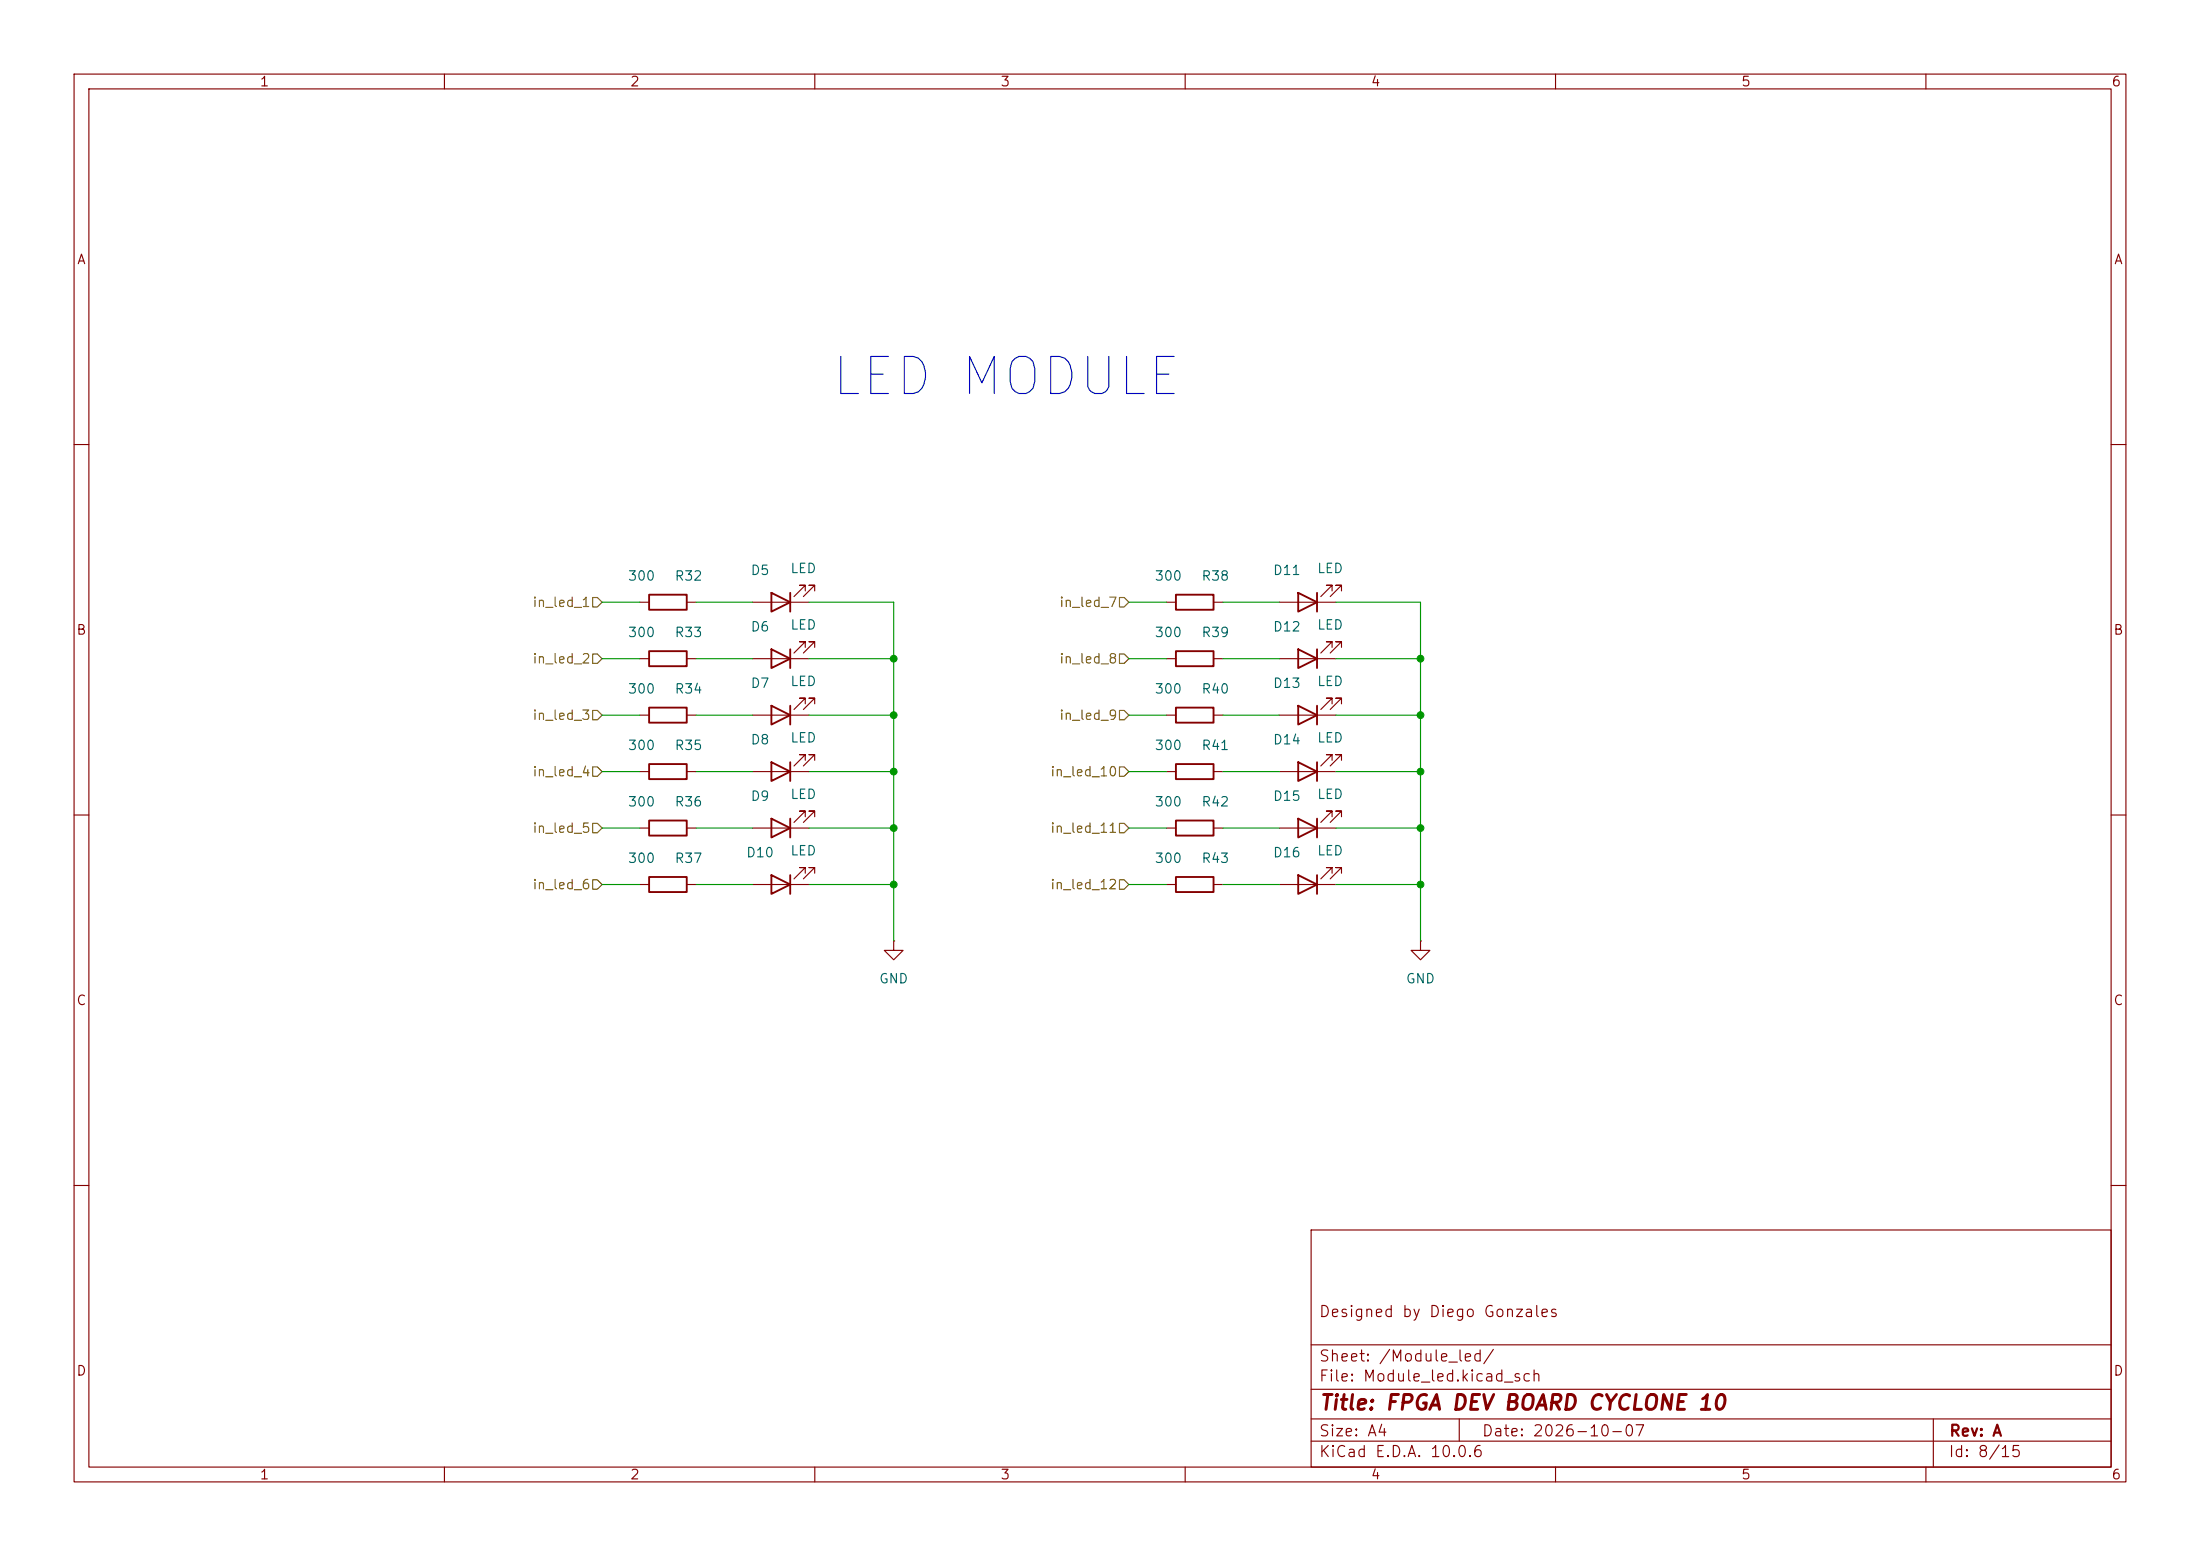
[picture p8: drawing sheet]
<svg xmlns="http://www.w3.org/2000/svg" width="297mm" height="210mm" viewBox="0 0 297 210" stroke-linecap="round" stroke-linejoin="round" font-family="sans-serif">
<g fill="none" stroke="#840000" stroke-width=".15">
<path d="M10 10h277v190h-277zM12 12h273v186h-273zM60 10v2M110 10v2M160 10v2M210 10v2M260 10v2M10 60h2M108.7 79.8v-.8h-.8h.8l-1.5 1.5M110 79.8v-.8h-.8h.8l-1.5 1.5M179.8 79.8v-.8h-.7h.7l-1.5 1.5M181.1 79.8v-.8h-.8h.8l-1.5 1.5"/>
<path d="M285 60h2M86.4 81.3h1.2M86.4 88.9h1.2M86.4 96.5h1.2M92.7 81.3h1.3M92.7 88.9h1.3M92.7 96.5h1.3M101.6 81.3h7.6M101.6 88.9h7.6M101.6 96.5h7.6M108.7 95v-.8h-.8h.8l-1.5 1.6M108.7 87.4v-.8h-.8h.8l-1.5 1.5"/>
<path d="M110 95v-.8h-.8h.8l-1.5 1.6M110 87.4v-.8h-.8h.8l-1.5 1.5M157.5 81.3h1.2M157.5 88.9h1.2M157.5 96.5h1.2M163.8 81.3h1.3M163.8 88.9h1.3M163.8 96.5h1.3M172.7 81.3h7.6M172.7 88.9h7.6M172.7 96.5h7.6M179.8 87.4v-.8h-.7h.7l-1.5 1.5"/>
<path d="M179.8 95v-.8h-.7h.7l-1.5 1.6M181.1 87.4v-.8h-.8h.8l-1.5 1.5M181.1 95v-.8h-.8h.8l-1.5 1.6M10 110h2M86.4 111.8h1.2M86.4 119.4h1.2M86.4 104.1h1.2M92.7 111.8h1.3M92.7 119.4h1.3M92.7 104.1h1.3M101.6 111.8h7.6M101.6 119.4h7.6"/>
<path d="M101.6 104.1h7.6M108.7 102.6v-.7h-.8h.8l-1.5 1.5M108.7 110.2v-.7h-.8h.8l-1.5 1.5M108.7 117.9v-.8h-.8h.8l-1.5 1.5M110 102.6v-.7h-.8h.8l-1.5 1.5M110 110.2v-.7h-.8h.8l-1.5 1.5M110 117.9v-.8h-.8h.8l-1.5 1.5M157.5 111.8h1.2M157.5 119.4h1.2M157.5 104.1h1.2M163.8 111.8h1.3M163.8 119.4h1.3"/>
<path d="M163.8 104.1h1.3M172.7 111.8h7.6M172.7 119.4h7.6M172.7 104.1h7.6M179.8 110.2v-.7h-.7h.7l-1.5 1.5M179.8 102.6v-.7h-.7h.7l-1.5 1.5M179.8 117.9v-.8h-.7h.7l-1.5 1.5M181.1 110.2v-.7h-.8h.8l-1.5 1.5M181.1 102.6v-.7h-.8h.8l-1.5 1.5M181.1 117.9v-.8h-.8h.8l-1.5 1.5M285 110h2M120.6 127v1.3h1.3l-1.3 1.2-1.2-1.2h1.2"/>
<path d="M120.6 127h.1M191.8 127v1.3h1.2l-1.2 1.2-1.3-1.2h1.3M191.8 127h.1M10 160h2M177 166h108v32h-108zM285 160h2M60 198v2M110 198v2M160 198v2M177 194.5h108M177 191.5h108M177 187.5h108"/>
<path d="M177 181.5h108M197 191.5v3M210 198v2M260 198v2M261 191.5v6.5"/>
</g>
<g fill="none" stroke="#840000" stroke-width=".25">
<path d="M87.6 80.3h5.1v2h-5.1zM87.6 87.9h5.1v2h-5.1zM87.6 95.5h5.1v2h-5.1zM104.1 95.3l2.6 1.2-2.6 1.3zM104.1 87.6l2.6 1.3-2.6 1.3zM104.1 80l2.6 1.3-2.6 1.3zM106.7 80v2.6M106.7 87.6v2.6M106.7 95.3v2.5M158.7 95.5h5.1v2h-5.1zM158.7 87.9h5.1v2h-5.1zM158.7 80.3h5.1v2h-5.1z"/>
<path d="M175.3 80l2.5 1.3-2.5 1.3zM175.3 87.6l2.5 1.3-2.5 1.3zM175.3 95.3l2.5 1.2-2.5 1.3zM177.8 80v2.6M177.8 87.6v2.6M177.8 95.3v2.5M87.6 110.7h5.1v2.1h-5.1zM87.6 103.1h5.1v2.1h-5.1zM87.6 118.4h5.1v2h-5.1zM104.1 102.9l2.6 1.2-2.6 1.3zM104.1 110.5l2.6 1.3-2.6 1.2zM104.1 118.1l2.6 1.3-2.6 1.3z"/>
<path d="M106.7 102.9v2.5M106.7 110.5v2.5M106.7 118.1v2.6M158.7 110.7h5.1v2.1h-5.1zM158.7 118.4h5.1v2h-5.1zM158.7 103.1h5.1v2.1h-5.1zM175.3 110.5l2.5 1.3-2.5 1.2zM175.3 102.9l2.5 1.2-2.5 1.3zM175.3 118.1l2.5 1.3-2.5 1.3zM177.8 102.9v2.5M177.8 110.5v2.5M177.8 118.1v2.6"/>
</g>
<path d="M80 88.3h.6l.7 .6-.7 .6h-.6zM80 80.6h.6l.7 .7-.7 .6h-.6zM80 95.9h.6l.7 .6-.7 .7h-.6zM151.1 88.3h.7l.6 .6-.6 .6h-.7zM151.1 95.9h.7l.6 .6-.6 .7h-.7zM151.1 80.6h.7l.6 .7-.6 .6h-.7zM80 118.7h.6l.7 .7-.7 .6h-.6zM80 111.1h.6l.7 .7-.7 .6h-.6zM80 103.5h.6l.7 .6-.7 .7h-.6zM151.1 111.1h.7l.6 .7-.6 .6h-.7zM151.1 118.7h.7l.6 .7-.6 .6h-.7zM151.1 103.5h.7l.6 .6-.6 .7h-.7z" fill="none" stroke="#725600" stroke-width=".15"/>
<g fill="none" stroke="#009600" stroke-width=".15">
<path d="M81.3 96.5h5.1M81.3 88.9h5.1M81.3 81.3h5.1M94 96.5h7.6M94 88.9h7.6M94 81.3h7.6M109.2 96.5h11.4M109.2 88.9h11.4M109.2 81.3h11.4v45.7M152.4 96.5h5.1M152.4 88.9h5.1M152.4 81.3h5.1"/>
<path d="M165.1 96.5h7.6M165.1 88.9h7.6M165.1 81.3h7.6M180.3 96.5h11.5M180.3 81.3h11.5v45.7M180.3 88.9h11.5M81.3 111.8h5.1M81.3 104.1h5.1M81.3 119.4h5.1M94 111.8h7.6M94 104.1h7.6M94 119.4h7.6"/>
<path d="M109.2 111.8h11.4M109.2 104.1h11.4M109.2 119.4h11.4M152.4 111.8h5.1M152.4 104.1h5.1M152.4 119.4h5.1M165.1 111.8h7.6M165.1 104.1h7.6M165.1 119.4h7.6M180.3 111.8h11.5M180.3 104.1h11.5M180.3 119.4h11.5"/>
</g>
<g fill="#009600" stroke="#009600" stroke-width=".14">
<circle cx="191.8" cy="96.5" r=".46"/>
<circle cx="191.8" cy="104.1" r=".46"/>
<circle cx="191.8" cy="88.9" r=".46"/>
<circle cx="191.8" cy="119.4" r=".46"/>
<circle cx="191.8" cy="111.8" r=".46"/>
<circle cx="120.6" cy="96.5" r=".46"/>
<circle cx="120.6" cy="104.1" r=".46"/>
<circle cx="120.6" cy="111.8" r=".46"/>
<circle cx="120.6" cy="119.4" r=".46"/>
<circle cx="120.6" cy="88.9" r=".46"/>
</g>
<text font-size="5" fill="#0000c2" x="111.8" y="54.6">LED MODULE</text>
<text font-size="2" fill="#840000" x="178" y="190.8">Title: FPGA DEV BOARD CYCLONE 10</text>
<g font-size="1.5" fill="#840000">
<text x="178" y="178.1">Designed by Diego Gonzales</text>
<text x="178" y="184.1">Sheet: /Module_led/</text>
<text x="178" y="186.8">File: Module_led.kicad_sch</text>
<text x="178" y="197">KiCad E.D.A. 10.0.6</text>
<text x="178" y="194.2">Size: A4</text>
<text x="200" y="194.2">Date: 2026-10-07</text>
<text x="263" y="197">Id: 8/15</text>
<text x="263" y="194.2">Rev: A</text>
</g>
<g font-size="1.3" fill="#840000">
<text x="35" y="12">1</text>
<text x="85" y="12">2</text>
<text x="135" y="12">3</text>
<text x="185" y="12">4</text>
<text x="235" y="12">5</text>
<text x="285" y="12">6</text>
<text x="10.3" y="36">A</text>
<text x="285.3" y="36">A</text>
<text x="10.2" y="86">B</text>
<text x="285.2" y="86">B</text>
<text x="10.2" y="136">C</text>
<text x="285.2" y="136">C</text>
<text x="10.2" y="186">D</text>
<text x="285.2" y="186">D</text>
<text x="35" y="200">1</text>
<text x="85" y="200">2</text>
<text x="135" y="200">3</text>
<text x="185" y="200">4</text>
<text x="235" y="200">5</text>
<text x="285" y="200">6</text>
</g>
<g font-size="1.3" fill="#006464">
<text x="101.2" y="77.9">D5</text>
<text x="106.6" y="77.7">LED</text>
<text x="171.8" y="77.9">D11</text>
<text x="177.7" y="77.7">LED</text>
<text x="84.7" y="78.7">300</text>
<text x="91" y="78.7">R32</text>
<text x="155.8" y="78.7">300</text>
<text x="162.1" y="78.7">R38</text>
<text x="84.7" y="86.3">300</text>
<text x="91" y="86.3">R33</text>
<text x="101.2" y="85.5">D6</text>
<text x="106.6" y="85.3">LED</text>
<text x="155.8" y="86.3">300</text>
<text x="162.1" y="86.3">R39</text>
<text x="171.8" y="85.5">D12</text>
<text x="177.7" y="85.3">LED</text>
<text x="84.7" y="93.9">300</text>
<text x="91" y="93.9">R34</text>
<text x="101.2" y="93.2">D7</text>
<text x="106.6" y="92.9">LED</text>
<text x="155.8" y="93.9">300</text>
<text x="162.1" y="93.9">R40</text>
<text x="171.8" y="93.2">D13</text>
<text x="177.7" y="92.9">LED</text>
<text x="84.7" y="101.5">300</text>
<text x="91" y="101.5">R35</text>
<text x="101.2" y="100.8">D8</text>
<text x="106.6" y="100.5">LED</text>
<text x="155.8" y="101.5">300</text>
<text x="162.1" y="101.5">R41</text>
<text x="171.8" y="100.8">D14</text>
<text x="177.7" y="100.5">LED</text>
<text x="84.7" y="109.2">300</text>
<text x="91" y="109.2">R36</text>
<text x="101.2" y="108.4">D9</text>
<text x="106.6" y="108.2">LED</text>
<text x="155.8" y="109.2">300</text>
<text x="162.1" y="109.2">R42</text>
<text x="171.8" y="108.4">D15</text>
<text x="177.7" y="108.2">LED</text>
<text x="84.7" y="116.8">300</text>
<text x="91" y="116.8">R37</text>
<text x="100.6" y="116">D10</text>
<text x="106.6" y="115.8">LED</text>
<text x="155.8" y="116.8">300</text>
<text x="162.1" y="116.8">R43</text>
<text x="171.8" y="116">D16</text>
<text x="177.7" y="115.8">LED</text>
<text x="118.6" y="133">GND</text>
<text x="189.7" y="133">GND</text>
</g>
<g font-size="1.3" fill="#725600">
<text x="71.8" y="82.2">in_led_1</text>
<text x="142.9" y="82.2">in_led_7</text>
<text x="71.8" y="89.9">in_led_2</text>
<text x="142.9" y="89.9">in_led_8</text>
<text x="71.8" y="97.5">in_led_3</text>
<text x="142.9" y="97.5">in_led_9</text>
<text x="71.8" y="105.1">in_led_4</text>
<text x="141.7" y="105.1">in_led_10</text>
<text x="71.8" y="112.7">in_led_5</text>
<text x="141.7" y="112.7">in_led_11</text>
<text x="71.8" y="120.3">in_led_6</text>
<text x="141.7" y="120.3">in_led_12</text>
</g>
</svg>
